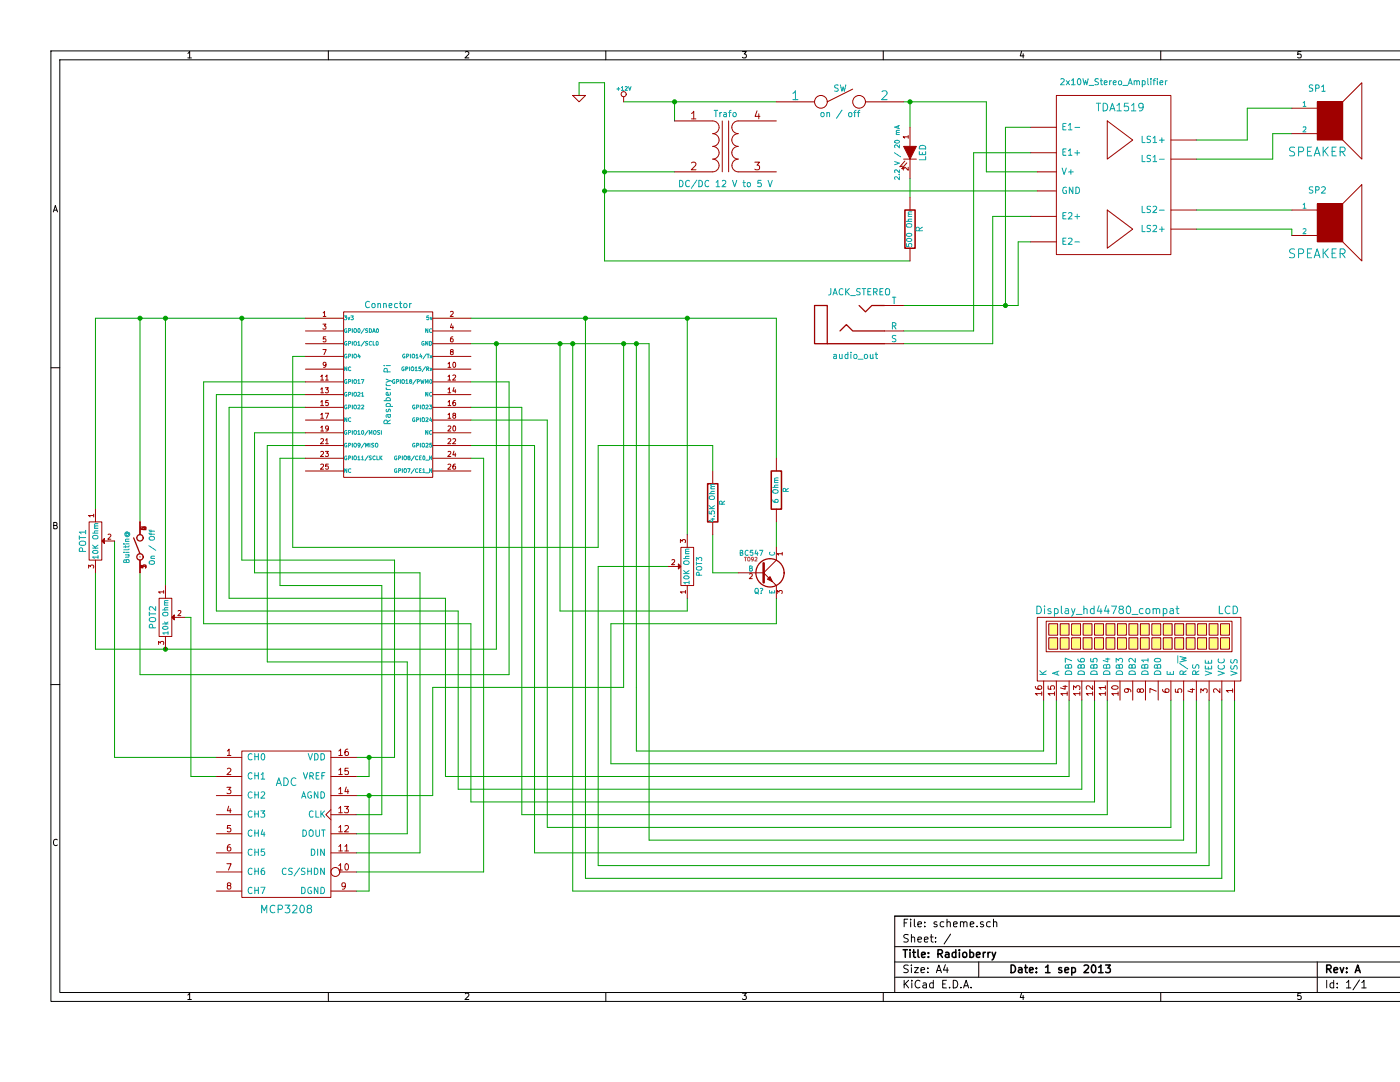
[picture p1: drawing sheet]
EESchema Schematic File Version 2  date Sun 01 Sep 2013 11:57:23 AM CEST
LIBS:power
LIBS:device
LIBS:transistors
LIBS:conn
LIBS:linear
LIBS:regul
LIBS:74xx
LIBS:cmos4000
LIBS:adc-dac
LIBS:memory
LIBS:xilinx
LIBS:special
LIBS:microcontrollers
LIBS:dsp
LIBS:microchip
LIBS:analog_switches
LIBS:motorola
LIBS:texas
LIBS:intel
LIBS:audio
LIBS:interface
LIBS:digital-audio
LIBS:philips
LIBS:display
LIBS:cypress
LIBS:siliconi
LIBS:opto
LIBS:atmel
LIBS:contrib
LIBS:valves
LIBS:mcp-adc
LIBS:display_lcd
LIBS:IC_raspberry
LIBS:diy_transformers
LIBS:diy_connectors
LIBS:diy_ics
LIBS:diy_amp
LIBS:diy_switches
LIBS:scheme-cache
EELAYER 25  0
EELAYER END
$Descr A4 11700 8267
encoding utf-8
Sheet 1 1
Title "Radioberry"
Date "1 sep 2013"
Rev "A"
Comp ""
Comment1 ""
Comment2 ""
Comment3 ""
Comment4 ""
$EndDescr
Connection ~ 4900 2700
Wire Wire Line
	4900 2700 4900 5400
Wire Wire Line
	4900 5400 3400 5400
Connection ~ 5000 2700
Wire Wire Line
	3700 2700 3900 2700
Wire Wire Line
	3900 2700 4400 2700
Wire Wire Line
	4400 2700 4500 2700
Wire Wire Line
	4500 2700 4900 2700
Wire Wire Line
	4900 2700 5000 2700
Wire Wire Line
	5000 2700 5100 2700
Wire Wire Line
	5100 2700 5100 6600
Wire Wire Line
	3400 5400 3400 6250
Connection ~ 5400 2500
Wire Wire Line
	5600 3700 5600 3500
Wire Wire Line
	5600 3500 4700 3500
Wire Wire Line
	4700 3500 4700 4300
Wire Wire Line
	4700 4300 2300 4300
Wire Wire Line
	2300 4300 2300 2800
Wire Wire Line
	2300 2800 2400 2800
Connection ~ 4600 2500
Wire Wire Line
	6100 3600 6100 2500
Wire Wire Line
	6100 2500 5400 2500
Wire Wire Line
	5400 2500 4600 2500
Wire Wire Line
	4600 2500 3700 2500
Wire Wire Line
	8300 5500 8300 6000
Wire Wire Line
	3900 2700 3900 5100
Connection ~ 1900 2500
Wire Wire Line
	2400 2500 1900 2500
Wire Wire Line
	1900 2500 1300 2500
Wire Wire Line
	1300 2500 1100 2500
Wire Wire Line
	1100 2500 750  2500
Wire Wire Line
	2900 6250 2900 7000
Wire Wire Line
	2900 7000 2800 7000
Wire Wire Line
	4600 2500 4600 6900
Wire Wire Line
	4600 6900 9600 6900
Wire Wire Line
	9600 6900 9600 5500
Wire Wire Line
	5400 4700 5400 4800
Wire Wire Line
	9500 5500 9500 6800
Wire Wire Line
	9500 6800 4700 6800
Wire Wire Line
	4700 6800 4700 4450
Wire Wire Line
	4700 4450 5250 4450
Wire Wire Line
	5400 4800 4400 4800
Wire Wire Line
	9300 5500 9300 6600
Wire Wire Line
	8700 5500 8700 6400
Wire Wire Line
	8700 6400 4100 6400
Wire Wire Line
	4100 6400 4100 3200
Wire Wire Line
	4100 3200 3700 3200
Wire Wire Line
	8500 5500 8500 6200
Wire Wire Line
	8500 6200 3600 6200
Wire Wire Line
	3600 6200 3600 4800
Wire Wire Line
	3600 4800 1700 4800
Wire Wire Line
	1700 4800 1700 3100
Wire Wire Line
	1700 3100 2400 3100
Connection ~ 2900 6250
Wire Wire Line
	1700 6100 1500 6100
Wire Wire Line
	1500 6100 1500 4850
Wire Wire Line
	1500 4850 1450 4850
Wire Wire Line
	2800 6400 3000 6400
Wire Wire Line
	3000 6400 3000 4600
Wire Wire Line
	3000 4600 2200 4600
Wire Wire Line
	2200 4600 2200 3600
Wire Wire Line
	2200 3600 2400 3600
Wire Wire Line
	2800 6700 3300 6700
Wire Wire Line
	3100 4400 1900 4400
Connection ~ 1300 5100
Wire Wire Line
	3900 5100 1300 5100
Wire Wire Line
	1300 5100 750  5100
Wire Wire Line
	750  5100 750  4500
Connection ~ 1100 2500
Wire Wire Line
	1100 4100 1100 2500
Wire Wire Line
	1700 5950 900  5950
Wire Wire Line
	900  5950 900  4250
Connection ~ 1300 2500
Wire Wire Line
	750  2500 750  4000
Wire Wire Line
	1300 2500 1300 4600
Wire Wire Line
	7150 1400 7150 1550
Wire Wire Line
	8150 1350 7750 1350
Wire Wire Line
	7750 1350 7750 800 
Wire Wire Line
	7750 800  7150 800 
Wire Wire Line
	7150 800  7100 800 
Wire Wire Line
	10150 1850 10150 1800
Wire Wire Line
	10150 1800 9400 1800
Wire Wire Line
	9400 1650 10150 1650
Wire Wire Line
	10150 850  9800 850 
Wire Wire Line
	9800 850  9800 1100
Wire Wire Line
	9800 1100 9400 1100
Wire Wire Line
	8100 1200 7650 1200
Wire Wire Line
	7650 1200 7650 2600
Wire Wire Line
	7650 2600 7100 2600
Wire Wire Line
	8100 1000 7900 1000
Wire Wire Line
	7900 1000 7900 2400
Connection ~ 5300 800 
Wire Wire Line
	5300 950  5300 800 
Wire Wire Line
	4550 750  4550 650 
Wire Wire Line
	4550 650  4750 650 
Wire Wire Line
	5300 1350 4750 1350
Wire Wire Line
	4750 1500 8150 1500
Connection ~ 4750 1350
Wire Wire Line
	7100 2400 7900 2400
Wire Wire Line
	7900 2400 8000 2400
Wire Wire Line
	8000 2400 8000 1900
Wire Wire Line
	8000 1900 8100 1900
Connection ~ 7900 2400
Wire Wire Line
	7100 2700 7800 2700
Wire Wire Line
	7800 2700 7800 1700
Wire Wire Line
	7800 1700 8100 1700
Wire Wire Line
	9400 1250 10000 1250
Wire Wire Line
	10000 1250 10000 1050
Wire Wire Line
	10000 1050 10150 1050
Wire Wire Line
	6100 800  5300 800 
Wire Wire Line
	5300 800  4900 800 
Wire Wire Line
	7150 1000 7150 800 
Connection ~ 7150 800 
Wire Wire Line
	7150 2050 4750 2050
Wire Wire Line
	4750 2050 4750 1500
Wire Wire Line
	4750 1500 4750 1350
Wire Wire Line
	4750 1350 4750 650 
Connection ~ 4750 1500
Wire Wire Line
	1100 4500 1100 5300
Wire Wire Line
	1100 5300 4000 5300
Wire Wire Line
	4000 5300 4000 3000
Wire Wire Line
	2800 5950 2900 5950
Wire Wire Line
	2900 5950 3100 5950
Wire Wire Line
	3100 5950 3100 4400
Connection ~ 2900 5950
Wire Wire Line
	3300 6700 3300 4500
Wire Wire Line
	3300 4500 2000 4500
Wire Wire Line
	2000 4500 2000 3400
Wire Wire Line
	2000 3400 2400 3400
Wire Wire Line
	2400 3500 2100 3500
Wire Wire Line
	2100 3500 2100 5200
Wire Wire Line
	2100 5200 3200 5200
Wire Wire Line
	3200 5200 3200 6550
Wire Wire Line
	3200 6550 2800 6550
Wire Wire Line
	3700 3600 3800 3600
Wire Wire Line
	3800 3600 3800 6850
Wire Wire Line
	3800 6850 2800 6850
Wire Wire Line
	3400 6250 2900 6250
Wire Wire Line
	2900 6250 2800 6250
Wire Wire Line
	8400 5500 8400 6100
Wire Wire Line
	8400 6100 3500 6100
Wire Wire Line
	3500 6100 3500 4700
Wire Wire Line
	3500 4700 1800 4700
Wire Wire Line
	1800 4700 1800 3200
Wire Wire Line
	1800 3200 2400 3200
Wire Wire Line
	2400 3000 1600 3000
Wire Wire Line
	1600 3000 1600 4900
Wire Wire Line
	1600 4900 3700 4900
Wire Wire Line
	3700 4900 3700 6300
Wire Wire Line
	3700 6300 8600 6300
Wire Wire Line
	8600 6300 8600 5500
Wire Wire Line
	3700 3500 4200 3500
Wire Wire Line
	4200 3500 4200 6700
Wire Wire Line
	4200 6700 9400 6700
Wire Wire Line
	9400 6700 9400 5500
Wire Wire Line
	9200 5500 9200 6500
Wire Wire Line
	9200 6500 4300 6500
Wire Wire Line
	4300 6500 4300 3300
Wire Wire Line
	4300 3300 3700 3300
Wire Wire Line
	5400 2500 5400 4200
Wire Wire Line
	4500 2700 4500 7000
Connection ~ 4500 2700
Wire Wire Line
	4500 7000 9700 7000
Wire Wire Line
	9700 7000 9700 5500
Wire Wire Line
	2800 6100 2900 6100
Wire Wire Line
	2900 6100 2900 5950
Wire Wire Line
	1900 4400 1900 2500
Connection ~ 3900 2700
Wire Wire Line
	8300 6000 4800 6000
Wire Wire Line
	4800 6000 4800 4900
Wire Wire Line
	4800 4900 6100 4900
Wire Wire Line
	6100 4900 6100 4700
Wire Wire Line
	6100 4100 6100 4300
Wire Wire Line
	5600 4200 5600 4500
Wire Wire Line
	5600 4500 5800 4500
Wire Wire Line
	8200 5500 8200 5900
Wire Wire Line
	8200 5900 5000 5900
Wire Wire Line
	5000 5900 5000 5400
Wire Wire Line
	5000 5400 5000 2700
Wire Wire Line
	4000 3000 3700 3000
Wire Wire Line
	9300 6600 5100 6600
Wire Wire Line
	4400 4800 4400 2700
Connection ~ 4400 2700
$Comp
L PBD-26 Connector
U 1 1
P 3050 3100
F 0 "Connector" H 3050 3800 50  0000 C CNN
F 1 "Raspberry Pi" V 3050 3100 50  0000 C CNN
	1    3050 3100
	1    0    0    -1  
$EndComp
$Comp
L DISPLAY_HD44780 LCD
U 1 1
P 8950 5150
F 0 "LCD" H 9650 5500 60  0000 C CNN
F 1 "Display_hd44780_compat" H 8700 5500 60  0000 C CNN
	1    8950 5150
	1    0    0    -1  
$EndComp
$Comp
L R R
U 1 1
P 5600 3950
F 0 "R" V 5680 3950 42  0000 C CNN
F 1 "4.5K Ohm" V 5600 3950 42  0000 C CNN
	1    5600 3950
	1    0    0    -1  
$EndComp
$Comp
L R R
U 1 1
P 6100 3850
F 0 "R" V 6180 3850 42  0000 C CNN
F 1 "6 Ohm" V 6100 3850 42  0000 C CNN
	1    6100 3850
	1    0    0    -1  
$EndComp
$Comp
L POT POT3
U 1 1
P 5400 4450
F 0 "POT3" H 5400 4350 42  0000 C CNN
F 1 "10K Ohm" H 5400 4450 42  0000 C CNN
	1    5400 4450
	0    -1   -1   0   
$EndComp
$Comp
L 3PST Builtin
U 0 1
P 1100 4300
F 0 "Builtin" H 1100 4400 42  0000 C CNN
F 1 "On / Off" H 1100 4200 42  0000 C CNN
	0    1100 4300
	0    -1   -1   0   
$EndComp
$Comp
L R R
U 1 1
P 7150 1800
F 0 "R" V 7230 1800 50  0000 C CNN
F 1 "500 Ohm" V 7150 1800 42  0000 C CNN
	1    7150 1800
	1    0    0    -1  
$EndComp
$Comp
L LED LED
U 1 1
P 7150 1200
F 0 "LED" H 7150 1300 50  0000 C CNN
F 1 "2.2 V / 20 mA" H 7150 1100 38  0000 C CNN
	1    7150 1200
	0    1    1    0   
$EndComp
$Comp
L SPST SW
U 1 1
P 6600 800
F 0 "SW" H 6600 900 50  0000 C CNN
F 1 "on / off" H 6600 700 50  0000 C CNN
	1    6600 800 
	1    0    0    -1  
$EndComp
$Comp
L JACK_STEREO audio_out
U 1 1
P 6750 2550
F 0 "audio_out" H 6900 2300 50  0000 R CNN
F 1 "JACK_STEREO" H 6750 2800 50  0000 C CNN
	1    6750 2550
	1    0    0    -1  
$EndComp
$Comp
L 2x10W_Stereo_Amplifier TDA1519
U 1 1
P 8800 1450
F 0 "TDA1519" H 8800 2050 60  0000 C CNN
F 1 "2x10W_Stereo_Amplifier" H 8750 2250 48  0000 C CNN
	1    8800 1450
	1    0    0    -1  
$EndComp
$Comp
L GND #PWR?
U 1 1
P 4550 750
F 0 "#PWR?" H 4550 750 30  0001 C CNN
F 1 "GND" H 4550 680 30  0001 C CNN
	1    4550 750 
	1    0    0    -1  
$EndComp
$Comp
L +12V #PWR?
U 1 1
P 4900 800
F 0 "#PWR?" H 4900 750 20  0001 C CNN
F 1 "+12V" H 4900 900 30  0000 C CNN
	1    4900 800 
	1    0    0    -1  
$EndComp
$Comp
L TRANSFO Trafo
U 1 1
P 5700 1150
F 0 "Trafo" H 5700 1400 50  0000 C CNN
F 1 "DC/DC 12 V to 5 V" H 5700 850 50  0000 C CNN
	1    5700 1150
	1    0    0    -1  
$EndComp
$Comp
L SPEAKER SP1
U 1 1
P 10450 950
F 0 "SP1" H 10350 1200 50  0000 C CNN
F 1 "SPEAKER" H 10350 700 70  0000 C CNN
	1    10450 950 
	1    0    0    -1  
$EndComp
$Comp
L SPEAKER SP2
U 1 1
P 10450 1750
F 0 "SP2" H 10350 2000 50  0000 C CNN
F 1 "SPEAKER" H 10350 1500 70  0000 C CNN
	1    10450 1750
	1    0    0    -1  
$EndComp
$Comp
L POT POT2
U 1 1
P 1300 4850
F 0 "POT2" H 1300 4750 50  0000 C CNN
F 1 "10k Ohm" H 1300 4850 42  0000 C CNN
	1    1300 4850
	0    1    1    0   
$EndComp
$Comp
L POT POT1
U 1 1
P 750 4250
F 0 "POT1" H 750 4150 50  0000 C CNN
F 1 "10K Ohm" H 750 4250 42  0000 C CNN
	1    750  4250
	0    1    1    0   
$EndComp
$Comp
L BC547 Q?
U 1 1
P 6000 4500
F 0 "Q?" H 6000 4351 40  0000 R CNN
F 1 "BC547" H 6000 4650 40  0000 R CNN
F 2 "TO92" H 5900 4602 29  0000 C CNN
	1    6000 4500
	1    0    0    -1  
$EndComp
$Comp
L MCP3208 ADC
U 1 1
P 2250 6450
F 0 "ADC" H 2250 6750 60  0000 C CNN
F 1 "MCP3208" H 2250 5750 60  0000 C CNN
	1    2250 6450
	1    0    0    -1  
$EndComp
$EndSCHEMATC
